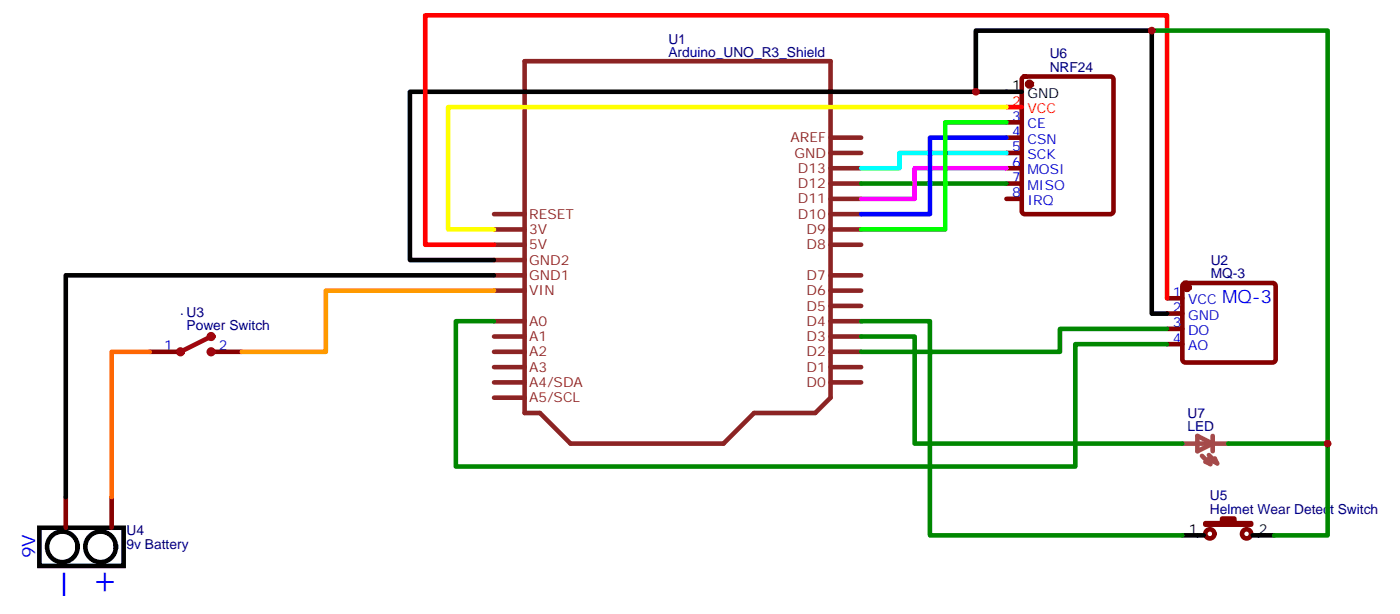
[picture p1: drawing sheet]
<svg xmlns="http://www.w3.org/2000/svg" width="323mm" height="142mm" viewBox="0 0 323 142" stroke-linecap="round" stroke-linejoin="round" font-family="sans-serif">
<g fill="none" stroke="#8c2424" stroke-width="1.1">
<path d="M121 14.1h70.6v77.6l-3.6 3.5h-14.1l-7 7.1h-35.3l-7.1-7.1h-3.5zM191.6 38.8h7M191.6 35.3h7M191.6 31.8h7M113.9 56.4h7.1M113.9 52.9h7.1M113.9 49.4h7.1M113.9 60h7.1M191.6 56.4h7M191.6 52.9h7M191.6 49.4h7M191.6 45.9h7"/>
<path d="M191.6 42.3h7M113.9 77.6h7.1M113.9 74.1h7.1M113.9 67h7.1M113.9 63.5h7.1M191.6 77.6h7M191.6 74.1h7M191.6 70.6h7M191.6 67h7M191.6 63.5h7M113.9 88.2h7.1M113.9 84.7h7.1"/>
<path d="M113.9 81.1h7.1M113.9 91.7h7.1M191.6 88.2h7M191.6 84.7h7M191.6 81.1h7"/>
</g>
<g fill="none" stroke="#870000" stroke-width="1.1">
<path d="M235.9 17.8l.5-.2h19.7a.71 .71 0 0 1 .7 .7v30.4a.76 .76 0 0 1-.7 .7h-19.7a.76 .76 0 0 1-.7-.7v-30.4zM232.1 28.2h3.6M232.1 31.8h3.6M232.1 35.3h3.6M232.1 38.8h3.6M232.1 42.3h3.6M232.1 45.9h3.6M269.2 68.8h3.5M269.2 72.3h3.5M269.2 75.8h3.5M269.2 79.4h3.5M272.9 65.5l.5-.2h20.1a.71 .71 0 0 1 .7 .7v16.9a.76 .76 0 0 1-.7 .7h-20.1a.76 .76 0 0 1-.7-.7v-16.9z"/>
<path d="M34.6 81.1h7M48.7 81.1h7M15.2 114.7v7M25.8 114.7v7"/>
<circle cx="279" cy="123.1" r="1.06"/>
<circle cx="287.5" cy="123.1" r="1.06"/>
</g>
<g fill="#870000" stroke="#870000" stroke-width="1.1">
<path d="M278 120.6h3.9v-1h2.8v1h3.9v.4h-10.6z"/>
<circle cx="237.4" cy="19.4" r=".53"/>
<circle cx="273.8" cy="66.3" r=".53"/>
</g>
<g fill="none" stroke="#000" stroke-width="1.1">
<path d="M225.1 21.2v-14.1h40.5v65.2h3.6M235.7 21.2h-141.2v38.8h19.4M113.9 63.5h-98.7v51.2M9.1 121.7h19.4v8.8h-19.4zM272.7 123.5h4.9M288.9 123.5h5"/>
<circle cx="14.4" cy="126.1" r="3.5"/>
<circle cx="23.2" cy="126.1" r="3.5"/>
</g>
<path d="M232.1 24.7h3.6M113.9 56.4h-15.8v-52.9h171.1v65.3" fill="none" stroke="#f00" stroke-width="1.1"/>
<path d="M232.1 35.3h-24.7v3.5h-8.8" fill="none" stroke="#0ff" stroke-width="1.1"/>
<path d="M265.6 7.1h40.6v95.2h-22.9M198.6 42.3h33.5M113.9 74.1h-8.8v33.5h142.9v-28.2h21.2M198.6 77.6h12.4v24.7h61.7M198.6 74.1h15.9v49.4h58.2M269.2 75.8h-24.7v5.3h-45.9M306.2 102.3v21.2h-12.3" fill="none" stroke="#008700" stroke-width="1.1"/>
<path d="M232.1 38.8h-21.1v7.1h-12.4" fill="none" stroke="#f0f" stroke-width="1.1"/>
<path d="M232.1 24.7h-128.7v28.2h10.5" fill="none" stroke="#ff0" stroke-width="1.1"/>
<path d="M232.1 31.8h-17.6v17.6h-15.9" fill="none" stroke="#00f" stroke-width="1.1"/>
<path d="M232.1 28.2h-14.1v24.7h-19.4" fill="none" stroke="#0f0" stroke-width="1.1"/>
<g fill="none" stroke="#900" stroke-width="1.1">
<path d="M48.7 77.6l-7.1 3.5"/>
<circle cx="48.7" cy="77.6" r=".53"/>
<circle cx="41.6" cy="81.1" r=".53"/>
<circle cx="48.7" cy="81.1" r=".53"/>
</g>
<path d="M113.9 67h-38.8v14.1h-19.4" fill="none" stroke="#f90" stroke-width="1.1"/>
<path d="M34.6 81.1h-8.8v33.6" fill="none" stroke="#f60" stroke-width="1.1"/>
<path d="M272.7 102.3h7M276.2 100.5l3.5 1.8-3.5 1.8zM277.2 105.1l2 2M278.8 105l2 1.9M279.7 100.5v3.6M279.8 102.3h3.5" fill="none" stroke="#a64a4a" stroke-width="1.1"/>
<g fill="#a64a4a" stroke="#a64a4a" stroke-width=".92">
<path d="M277.9 106.5l.7-.7 .6 1.3z"/>
<path d="M280.2 105.7l.6 1.2-1.3-.5z"/>
</g>
<g fill="#c00">
<circle cx="225.1" cy="21.2" r=".88"/>
<circle cx="265.6" cy="7.1" r=".88"/>
<circle cx="306.2" cy="102.3" r=".88"/>
</g>
<g font-size="8.5" fill="#00f">
<text x="14" y="137.4" transform="rotate(-90 14 137.4)">_</text>
<text x="26.4" y="137.6" transform="rotate(-90 26.4 137.6)">+</text>
</g>
<g font-size="4.2" fill="#00f">
<text x="281.9" y="69.8">MQ-3</text>
<text x="8.1" y="128.8" transform="rotate(-90 8.1 128.8)">9V</text>
</g>
<g font-size="3.2" fill="#000080">
<text x="154.1" y="10.1">U1</text>
<text x="154.1" y="13.1">Arduino_UNO_R3_Shield</text>
<text x="242.1" y="16.6">NRF24</text>
<text x="242.1" y="13.4">U6</text>
<text x="279.2" y="64.2">MQ-3</text>
<text x="279.2" y="61">U2</text>
<text x="41.6" y="72.8">. U3</text>
<text x="43" y="76">Power Switch</text>
<text x="273.9" y="99.5">LED</text>
<text x="273.9" y="96.3">U7</text>
<text x="279.1" y="118.5">Helmet Wear Detect Switch</text>
<text x="279.1" y="115.4">U5</text>
<text x="29.2" y="123.4">U4</text>
<text x="29.2" y="126.6">9v Battery</text>
</g>
<g font-size="3.2">
<text x="233.5" y="20.8">1</text>
<text x="237" y="22.6">GND</text>
<text x="274.2" y="123.1">1</text>
<text x="290.3" y="123.1">2</text>
</g>
<g font-size="3.2" fill="#f00">
<text x="233.5" y="24.3">2</text>
<text x="237" y="26.1">VCC</text>
</g>
<g font-size="3.2" fill="#00f">
<text x="233.5" y="27.9">3</text>
<text x="237" y="29.6">CE</text>
<text x="233.5" y="31.4">4</text>
<text x="233.5" y="34.9">5</text>
<text x="237" y="33.2">CSN</text>
<text x="233.5" y="38.5">6</text>
<text x="233.5" y="42">7</text>
<text x="237" y="36.7">SCK</text>
<text x="237" y="40.2">MOSI</text>
<text x="233.5" y="45.5">8</text>
<text x="237" y="43.7">MISO</text>
<text x="237" y="47.3">IRQ</text>
<text x="270.5" y="68.4">1</text>
<text x="270.5" y="72">2</text>
<text x="274" y="70.2">VCC</text>
<text x="270.5" y="75.5">3</text>
<text x="274" y="73.7">GND</text>
<text x="274" y="77.3">DO</text>
<text x="37.8" y="80.8">1</text>
<text x="50.4" y="80.8">2</text>
<text x="270.5" y="79">4</text>
<text x="274" y="80.8">AO</text>
</g>
<g font-size="3.2" fill="#8d2323">
<text x="182.3" y="32.8">AREF</text>
<text x="183.2" y="36.3">GND</text>
<text x="184" y="39.9">D13</text>
<text x="184" y="46.9">D11</text>
<text x="184" y="43.4">D12</text>
<text x="122.1" y="54">3V</text>
<text x="122.1" y="50.4">RESET</text>
<text x="184" y="50.4">D10</text>
<text x="186" y="54">D9</text>
<text x="122.1" y="57.5">5V</text>
<text x="186" y="57.5">D8</text>
<text x="122.1" y="64.6">GND1</text>
<text x="122.1" y="61">GND2</text>
<text x="186" y="64.6">D7</text>
<text x="122.1" y="68.1">VIN</text>
<text x="186" y="71.6">D5</text>
<text x="186" y="68.1">D6</text>
<text x="122.1" y="75.1">A0</text>
<text x="186" y="75.1">D4</text>
<text x="122.1" y="82.2">A2</text>
<text x="122.1" y="78.7">A1</text>
<text x="186" y="82.2">D2</text>
<text x="186" y="78.7">D3</text>
<text x="122.1" y="89.3">A4/SDA</text>
<text x="122.1" y="85.7">A3</text>
<text x="186" y="89.3">D0</text>
<text x="186" y="85.7">D1</text>
<text x="122.1" y="92.8">A5/SCL</text>
</g>
</svg>
